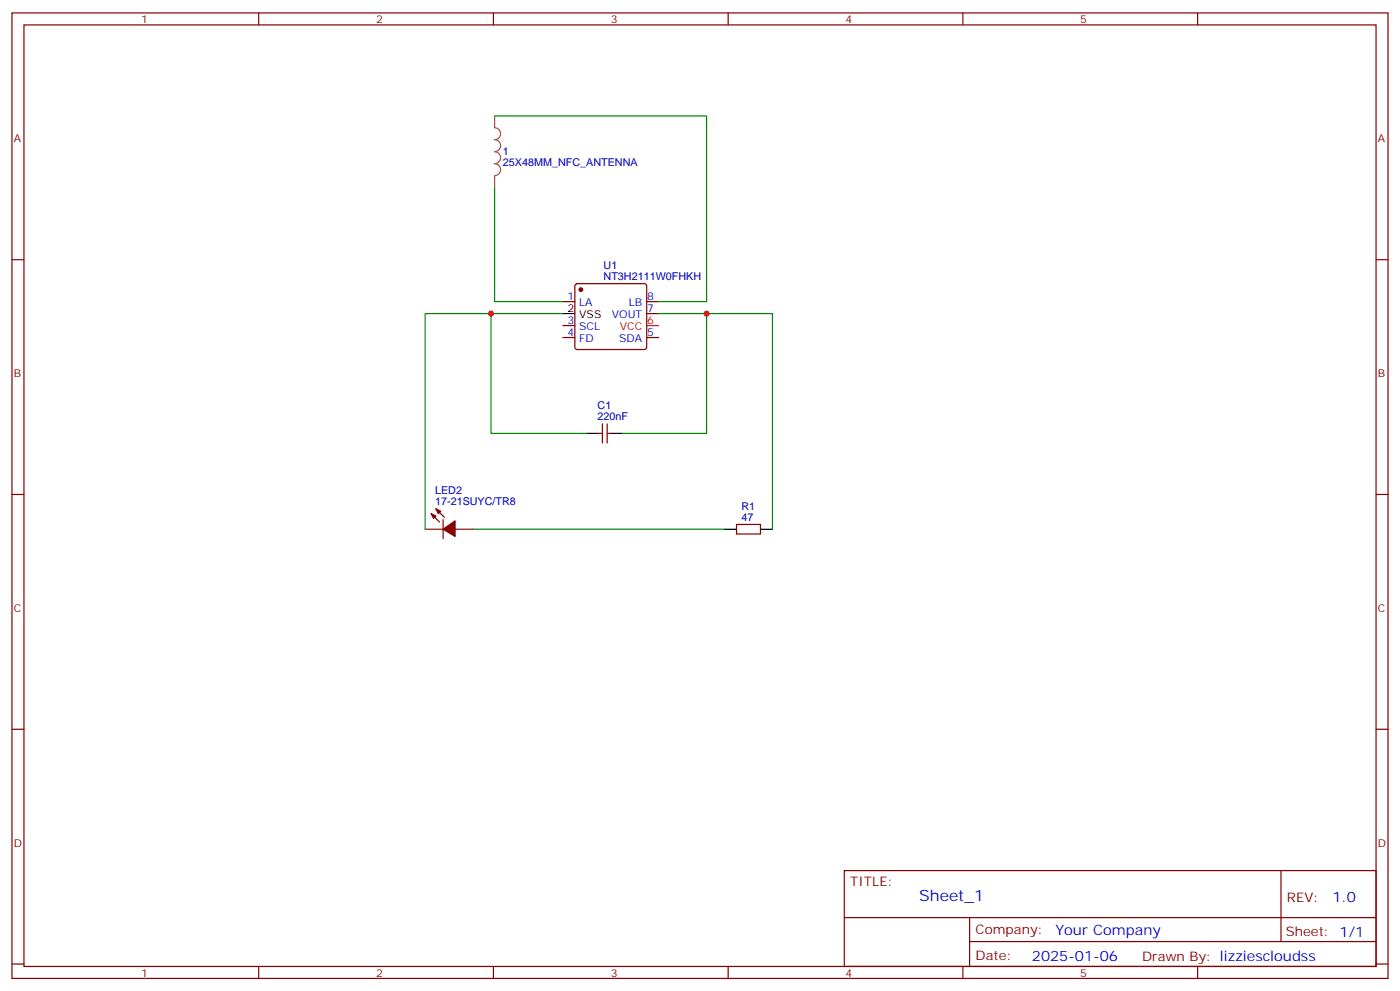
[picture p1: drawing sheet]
<svg xmlns="http://www.w3.org/2000/svg" width="412mm" height="292mm" viewBox="0 0 412 292" stroke-linecap="round" stroke-linejoin="round" font-family="sans-serif">
<g fill="none" stroke="#870000" stroke-width=".35">
<path d="M3.5 3.8h405.4v284.3h-405.4zM7.1 7.3h398.2v277.3h-398.2zM76.2 3.8v3.5M145.3 3.8v3.5M214.5 3.8v3.5M283.6 3.8v3.5M352.8 3.8v3.5M3.5 76.5h3.6M405.3 76.5h3.6M165.8 88.8h3.5M165.8 99.4h3.5M165.8 95.9h3.5"/>
<path d="M169.6 83.7l.4-.2h19.8l.5 .2 .2 .5v18l-.2 .5-.5 .2h-19.8l-.5-.2-.2-.5v-18zM190.5 88.8h3.5M190.5 92.4h3.5M190.5 99.4h3.5M176.4 127.6h1M177.4 124.8v5.7M178.9 124.8v5.7M178.9 127.6h1M3.5 145.6h3.6M125.2 155.9h5.3M127 151.3l2.5 2.4M128.4 149.9l2.5 2.4"/>
<path d="M130.5 153v5.7M134.1 155.9h5.2M217 154.4h7v2.9h-7zM405.3 145.6h3.6M3.5 214.8h3.6M405.3 214.8h3.6M248.7 256.4h156.6v28.2h-156.6zM377.3 256.4v20.9M248.7 270.2h156.5M285.6 277.3h119.6M285.6 270.2v14.2M3.5 283.9h3.6"/>
<path d="M76.2 284.6v3.5M145.3 284.6v3.5M214.5 284.6v3.5M283.6 284.6v3.5M352.8 284.6v3.5M405.3 283.9h3.6"/>
</g>
<path d="M190.5 95.9h3.5" fill="none" stroke="#f00" stroke-width=".35"/>
<path d="M165.8 92.4h3.5M172.9 127.6h3.5M179.9 127.6h3.5M213.4 155.9h3.6M224 155.9h3.5" fill="none" stroke="#000" stroke-width=".35"/>
<g fill="#870000" stroke="#870000" stroke-width=".35">
<path d="M127 151.3l1.4 .7-.7 .7z"/>
<path d="M128.4 149.9l1.4 .7-.7 .7z"/>
<path d="M130.5 155.9l3.6-2.5v4.6z"/>
<circle cx="171.1" cy="85.3" r=".53"/>
</g>
<path d="M145.7 34.1h62.4v54.7h-14.1M145.7 55.3v33.5h20.1M144.6 92.4v35.2h28.3M165.8 92.4h-40.6v63.5M194 92.4h33.5v63.5M208.1 92.4v35.2h-24.7M139.3 155.9h74.1" fill="none" stroke="#008700" stroke-width=".35"/>
<path d="M145.7 34.1v3.5a1.76 1.76 0 0 1 1.8 1.8 1.76 1.76 0 0 1-1.8 1.7 1.76 1.76 0 0 1 1.8 1.8 1.76 1.76 0 0 1-1.8 1.8 1.76 1.76 0 0 1 1.8 1.7 1.76 1.76 0 0 1-1.8 1.8 1.76 1.76 0 0 1 1.8 1.8 1.76 1.76 0 0 1-1.8 1.7M145.7 51.8v3.5" fill="none" stroke="#a64a4a" stroke-width=".35"/>
<g fill="#c00">
<circle cx="144.6" cy="92.4" r=".88"/>
<circle cx="208.1" cy="92.4" r=".88"/>
</g>
<text font-size="4.6" fill="#00f" x="270.8" y="265.4">Sheet_1</text>
<g font-size="4.2" fill="#00f">
<text x="392.5" y="265.7">1.0</text>
<text x="310.9" y="275.2">Your Company</text>
<text x="304" y="283">2025-01-06</text>
</g>
<g font-size="3.9" fill="#800">
<text x="250.5" y="261">TITLE:</text>
<text x="379.1" y="265.7">REV:</text>
<text x="287.4" y="275.2">Company:</text>
<text x="378.7" y="275.8">Sheet: 1/1</text>
<text x="287.4" y="282.9">Date:</text>
<text x="336.4" y="282.9">Drawn By: lizziescloudss</text>
</g>
<g font-size="3.2" fill="#800">
<text x="41.6" y="6.8">1</text>
<text x="110.8" y="6.8">2</text>
<text x="179.9" y="6.8">3</text>
<text x="249.1" y="6.8">4</text>
<text x="318.2" y="6.8">5</text>
<text x="4.1" y="41.9">A</text>
<text x="405.9" y="41.9">A</text>
<text x="4.1" y="111.1">B</text>
<text x="405.9" y="111.1">B</text>
<text x="4.1" y="180.2">C</text>
<text x="405.9" y="180.2">C</text>
<text x="4.1" y="249.3">D</text>
<text x="405.9" y="249.3">D</text>
<text x="41.6" y="287.6">1</text>
<text x="110.8" y="287.6">2</text>
<text x="179.9" y="287.6">3</text>
<text x="249.1" y="287.6">4</text>
<text x="318.2" y="287.6">5</text>
</g>
<g font-size="3.2" fill="#000080">
<text x="148.2" y="45.8">1</text>
<text x="148.2" y="49">25X48MM_NFC_ANTENNA</text>
<text x="177.8" y="82.5">NT3H2111W0FHKH</text>
<text x="177.8" y="79.3">U1</text>
<text x="176" y="123.8">220nF</text>
<text x="176" y="120.6">C1</text>
<text x="128.2" y="148.8">17-21SUYC/TR8</text>
<text x="128.2" y="145.6">LED2</text>
<text x="218.4" y="153.4">47</text>
<text x="218.4" y="150.2">R1</text>
</g>
<g font-size="3.2" fill="#00f">
<text x="167.1" y="88.5">1</text>
<text x="190.7" y="88.5">8</text>
<text x="167.1" y="95.5">3</text>
<text x="170.6" y="90.2">LA</text>
<text x="180.3" y="93.8">VOUT</text>
<text x="185.3" y="90.2">LB</text>
<text x="190.7" y="92">7</text>
<text x="167.1" y="99.1">4</text>
<text x="170.6" y="100.8">FD</text>
<text x="170.6" y="97.3">SCL</text>
<text x="182.4" y="100.8">SDA</text>
<text x="190.7" y="99.1">5</text>
</g>
<g font-size="3.2">
<text x="167.1" y="92">2</text>
<text x="170.6" y="93.8">VSS</text>
</g>
<g font-size="3.2" fill="#f00">
<text x="190.7" y="95.5">6</text>
<text x="182.6" y="97.3">VCC</text>
</g>
</svg>
